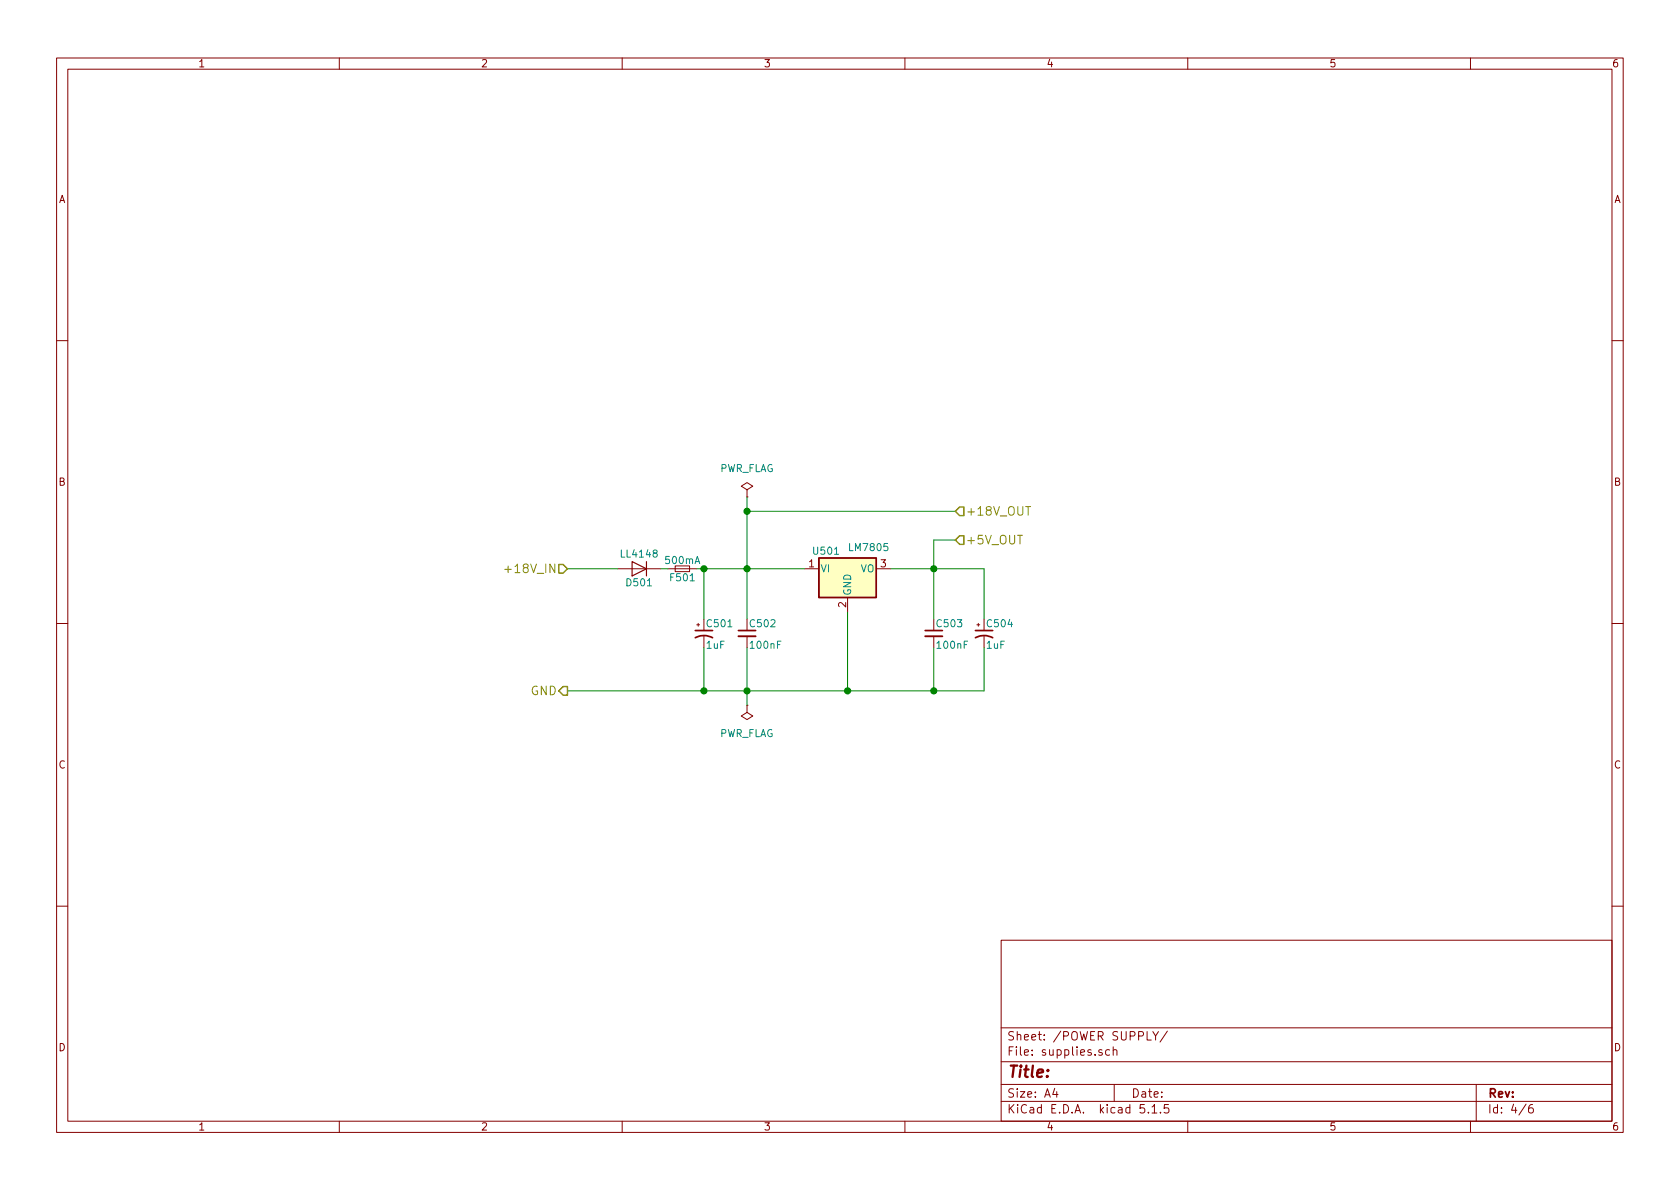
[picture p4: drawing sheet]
<svg xmlns="http://www.w3.org/2000/svg" width="297mm" height="210mm" viewBox="0 0 297 210" stroke-linecap="round" stroke-linejoin="round" font-family="sans-serif">
<g fill="none" stroke="#840000" stroke-width=".18">
<path d="M10 10.3h277v189.9h-277zM12 12.2h273v186.1h-273zM60 10.3v1.9M110 10.3v1.9M160 10.3v1.9M210 10.3v1.9M260 10.3v1.9M10 60.2h2M285 60.2h2M132.1 86.6l1-.6-1-.7-1 .7 1 .6v1.3M132.1 87.9h.1M10 110.3h2"/>
<path d="M109.2 100.6h7.6M118.1 100.6h5.1M119.4 100.1h2.5v1h-2.5zM123.2 110.5h.5M123.4 110.2v.5M124.5 109.5v2M124.5 112.5v2M132.1 109.5v2M132.1 112.5v2M142.2 100.6h2.6M149.9 105.7v2.5M154.9 100.6h2.6"/>
<path d="M165.1 109.5v2M165.1 112.5v2M172.7 110.5h.5M173 110.2v.5M174 109.5v2M174 112.5v2M285 110.3h2M132.1 124.7v1.3l1 .6-1 .6-1-.6 1-.6M132.1 124.7h.1M10 160.2h2M177 166.3h108v32h-108zM285 160.2h2"/>
<path d="M60 198.3v1.9M110 198.3v1.9M160 198.3v1.9M177 194.8h108M177 191.8h108M177 187.8h108M177 181.8h108M186.5 192.5l-.4 1h1M186.8 193v1M194.8 185.7a.37 .37 0 0 0-.5 .1v.2l.5 .2 .1 .1-.2 .3-.4-.1M196.2 185.7l-.4-.1-.3 .3 .1 .6 .2 .1 .4-.1M196.8 185.7h.1a.37 .37 0 0 1 .6 .1v.8"/>
<path d="M196.8 185.1v1.5M197 191.8v3M202.3 195.3h-.7l-.1 .7 .3-.1 .5 .1 .1 .2-.1 .5-.2 .1-.6-.1M202.8 182.4v1.5h.8M203 196.7v.1M203.7 195.8l.4-.5v1.5M203.7 196.8h.8M203.8 182.4l.5 .8 .5-.8M204.3 183.2v.7M205.2 196.7v.1M206.4 182.3l-1.3 2M206.6 195.3h-.7l-.1 .7 .2-.1 .6 .1 .1 .2-.1 .5-.2 .1-.6-.1"/>
<path d="M210 198.3v1.9M260 198.3v1.9M261 191.8v6.5M269.8 195.2l-1.2 2M271 195.3a.62 .62 0 0 0-.7 .7v.7l.3 .1 .4-.1 .1-.5-.1-.2-.4-.1-.3 .3"/>
</g>
<path d="M144.8 98.7h10.1v7h-10.1z" fill="#ffffc2" stroke="#ffffc2" stroke-width=".18"/>
<path d="M144.8 98.7h10.1v7h-10.1z" fill="none" stroke="#840000" stroke-width=".25"/>
<path d="M122.9 112.8a3.2 3.2 0 0 1 3.1 0M122.9 111.5h3.1M130.6 111.5h3M163.6 111.5h3M172.5 112.8a3.2 3.2 0 0 1 3 0M172.5 111.5h3" fill="none" stroke="#840000" stroke-width=".3"/>
<path d="M130.6 112.5h3M163.6 112.5h3" fill="none" stroke="#840000" stroke-width=".33"/>
<path d="M111.8 99.3l2.5 1.3-2.5 1.2zM114.3 99.3v2.5" fill="none" stroke="#840000" stroke-width=".2"/>
<g fill="none" stroke="#008400" stroke-width=".18">
<path d="M132.1 87.9v21.6M132.1 90.4h36.8M168.9 95.5h-3.8v14M100.3 100.6h8.9M116.8 100.6h1.3M123.2 100.6h19M124.5 100.6v8.9M124.5 114.5v7.7M132.1 114.5v10.2M149.9 108.2v14M157.5 100.6h16.5v8.9M165.1 114.5v7.7"/>
<path d="M174 114.5v7.7h-73.7"/>
</g>
<path d="M181.4 89.6h.8M89.3 100.7h1.1" fill="none" stroke="#848400" stroke-width=".18"/>
<path d="M98.8 99.8h.8l.7 .8-.7 .7h-.8zM169.7 89.7h.7v1.5h-.7l-.8-.8zM169.7 94.7h.7v1.6h-.7l-.8-.8zM99.6 121.4h.7v1.5h-.7l-.8-.7z" fill="none" stroke="#848400" stroke-width=".25"/>
<g fill="#008400" stroke="#008400" stroke-width=".25">
<circle cx="132.1" cy="122.2" r=".51"/>
<circle cx="149.9" cy="122.2" r=".51"/>
<circle cx="165.1" cy="100.6" r=".51"/>
<circle cx="132.1" cy="100.6" r=".51"/>
<circle cx="124.5" cy="122.2" r=".51"/>
<circle cx="124.5" cy="100.6" r=".51"/>
<circle cx="165.1" cy="122.2" r=".51"/>
<circle cx="132.1" cy="90.4" r=".51"/>
</g>
<text font-size="2.8" fill="#840000" x="178" y="190.5">Title:</text>
<g font-size="2.1" fill="#848400">
<text x="170.7" y="91.2">+18V_OUT</text>
<text x="90.2" y="101.3">+18V_IN</text>
<text x="170.7" y="96.3">+5V_OUT</text>
<text x="93.8" y="122.9">GND</text>
</g>
<g font-size="2.1" fill="#840000">
<text x="178" y="184">Sheet: /POWER SUPPLY/</text>
<text x="178" y="186.7">File: supplies.sch</text>
<text x="178" y="196.9">KiCad E.D.A. kicad 5.1.5</text>
<text x="178" y="194.1">Size: A4</text>
<text x="200" y="194.1">Date:</text>
<text x="263" y="194.1">Rev:</text>
<text x="263" y="196.9">Id: 4/6</text>
</g>
<g font-size="1.8" fill="#840000">
<text x="35" y="11.9">1</text>
<text x="85" y="11.9">2</text>
<text x="135" y="11.9">3</text>
<text x="185" y="11.9">4</text>
<text x="235" y="11.9">5</text>
<text x="285" y="11.9">6</text>
<text x="10.4" y="35.9">A</text>
<text x="285.4" y="35.9">A</text>
<text x="10.4" y="85.9">B</text>
<text x="285.4" y="85.9">B</text>
<text x="143" y="100.3">1</text>
<text x="155.7" y="100.3">3</text>
<text x="149.6" y="107.4" transform="rotate(-90 149.6 107.4)">2</text>
<text x="10.4" y="135.9">C</text>
<text x="285.4" y="135.9">C</text>
<text x="10.4" y="185.9">D</text>
<text x="285.4" y="185.9">D</text>
<text x="35" y="199.9">1</text>
<text x="85" y="199.9">2</text>
<text x="135" y="199.9">3</text>
<text x="185" y="199.9">4</text>
<text x="235" y="199.9">5</text>
<text x="285" y="199.9">6</text>
</g>
<g font-size="1.8" fill="#008484">
<text x="127.1" y="83.5">PWR_FLAG</text>
<text x="110" y="98.6">LL4148</text>
<text x="117.8" y="99.7">500mA</text>
<text x="143.9" y="98.1">U501</text>
<text x="145" y="101.2">VI</text>
<text x="150.4" y="97.5">LM7805</text>
<text x="152.1" y="101.2">VO</text>
<text x="110.9" y="103.7">D501</text>
<text x="118.6" y="102.8">F501</text>
<text x="150.5" y="105.4" transform="rotate(-90 150.5 105.4)">GND</text>
<text x="125.1" y="110.9">C501</text>
<text x="132.7" y="110.9">C502</text>
<text x="165.8" y="110.9">C503</text>
<text x="174.7" y="110.9">C504</text>
<text x="124.9" y="114.7">1uF</text>
<text x="132.8" y="114.7">100nF</text>
<text x="165.8" y="114.7">100nF</text>
<text x="174.5" y="114.7">1uF</text>
<text x="127.1" y="130.3">PWR_FLAG</text>
</g>
</svg>
